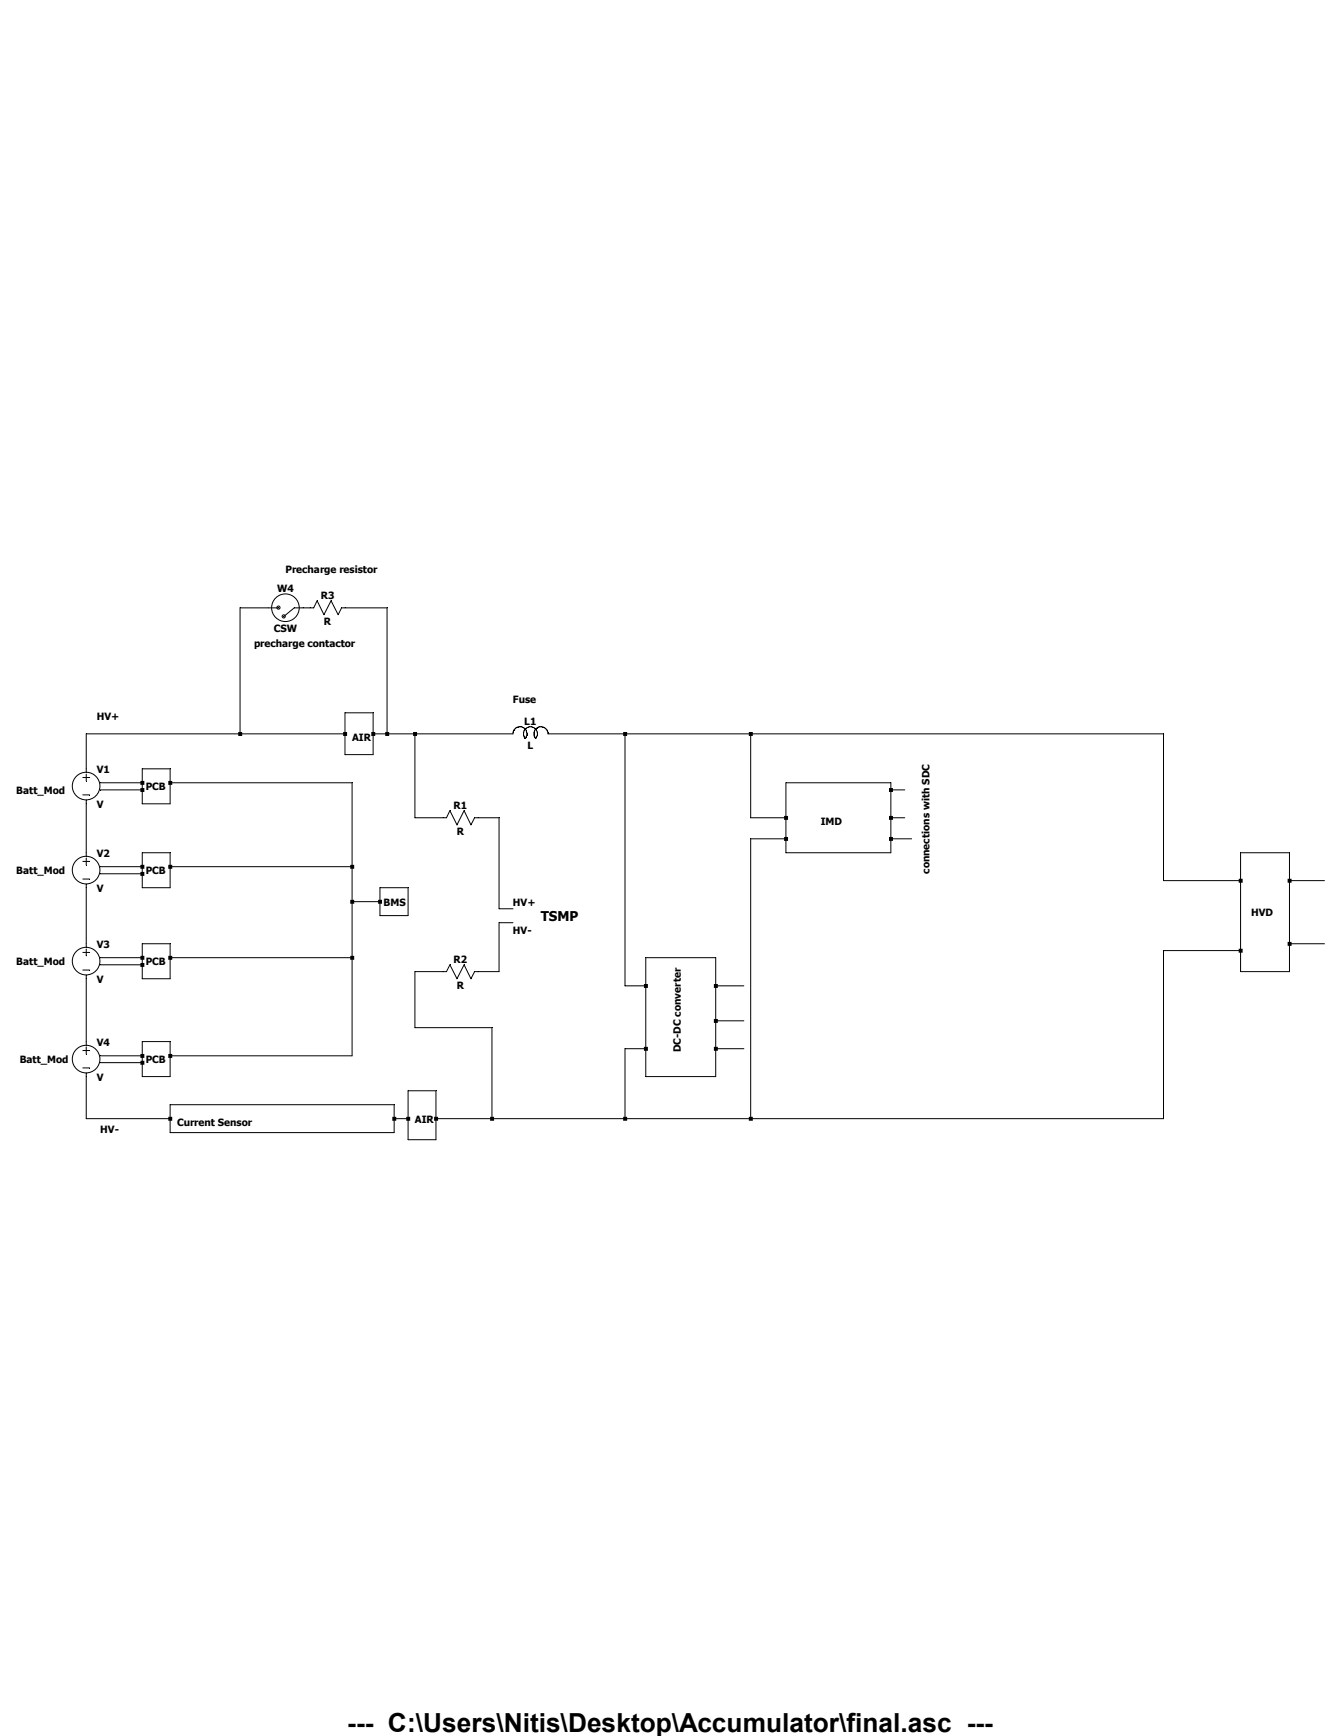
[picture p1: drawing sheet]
<svg xmlns="http://www.w3.org/2000/svg" width="216mm" height="279mm" viewBox="0 0 216 279" stroke-linecap="round" stroke-linejoin="round" font-family="sans-serif">
<g fill="none" stroke="#000" stroke-width=".16">
<path d="M44.9 97.8h-6.2v20.3M45.7 99.2l1.7-1.4h3.1l.6-1.1 1.1 2.2 1.1-2.2 1.1 2.2 .6-1.1h7.3v20.3M55.5 118.1h-41.6v6.2M55.5 114.7h4.6v6.8h-4.6zM60.1 118.1h22.5a1.12 1.12 0 0 1 1.5-1.1 1.12 1.12 0 0 1 .4 1.9M66.8 118.1v13.5h5.1l.5-1.1 1.2 2.3 1.1-2.3 1.1 2.3 .6-1.2h3.9v14.7h2.3M84.6 118.9a1.12 1.12 0 0 1 0-1.6 1.12 1.12 0 0 1 1.6 0 1.12 1.12 0 0 1 0 1.6M86.3 118.9a1.13 1.13 0 0 1 .4-1.9 1.13 1.13 0 0 1 1.5 1.1h99.1v23.6h12.4M100.6 118.1v40.6h3.4M120.9 118.1v13.5h5.6M13.3 125.1h1.1M13.3 127.9h1.1"/>
<path d="M13.3 138.6h1.1M13.9 124.6v1.1M13.9 128.8v9M13.9 138.1v1.1M16.1 126h6.8M16.1 127.1h6.8M16.1 139.5h6.8M22.9 123.7h4.5v5.7h-4.5zM22.9 137.2h4.5v5.7h-4.5zM27.4 126h29.3v43.9h-29.3M27.4 139.5h29.3M126.5 126h16.9v11.2h-16.9z"/>
<path d="M126.5 135h-5.6v45M143.4 131.6h2.3M143.4 127.1h2.3M143.4 135h3.4M199.7 137.2h7.9v19.2h-7.9zM13.3 141.5h1.1M13.3 153.3h1.1M13.3 156.1h1.1M13.9 142.3v10.1M13.9 152.7v1.1M13.9 157v11.2M16.1 140.6h6.8"/>
<path d="M16.1 154.1h6.8M16.1 155.3h6.8M22.9 151.9h4.5v5.6h-4.5zM27.4 154.1h29.3M56.7 145.1h4.5M61.2 142.9h4.5v4.5h-4.5zM82.6 148.5h-2.3v7.9h-3.9l-.6 1.1-1.1-2.2-1.1 2.2-1.2-2.2-.5 1.1h-5.1v9h12.4v14.6M104 154.1h11.2v19.2h-11.2zM115.2 158.7h4.6M199.7 153h-12.4v27h-117.1M207.6 141.7h5.6M207.6 151.9h5.6"/>
<path d="M13.3 169.1h1.1M13.3 171.9h1.1M13.9 168.5v1.1M13.9 172.7v7.3h13.5M16.1 169.9h6.8M16.1 171h6.8M22.9 167.6h4.5v5.7h-4.5zM27.4 177.8h36.1v4.5h-36.1zM65.7 175.6h4.5v7.8h-4.5zM104 168.8h-3.4v11.2M115.2 164.3h4.6M115.2 168.8h4.6"/>
<path d="M63.5 180h2.2"/>
<circle cx="44.8" cy="97.8" r=".25"/>
<circle cx="45.7" cy="99.2" r=".25"/>
<circle cx="46" cy="97.8" r="2.22"/>
<circle cx="13.9" cy="126.5" r="2.22"/>
<circle cx="13.9" cy="154.7" r="2.22"/>
<circle cx="13.9" cy="140" r="2.22"/>
<circle cx="13.9" cy="170.5" r="2.22"/>
</g>
<path d="M22.6 125.7h.6v.6h-.6zM22.6 126.8h.6v.7h-.6zM22.6 139.2h.6v.6h-.6zM22.6 140.3h.6v.7h-.6zM22.6 153.8h.6v.7h-.6zM22.6 155h.6v.6h-.6zM22.6 169.6h.6v.7h-.6zM22.6 170.7h.6v.7h-.6zM27.1 125.7h.6v.6h-.6zM27.1 139.2h.6v.6h-.6zM27.1 153.8h.6v.7h-.6zM27.1 169.6h.6v.7h-.6zM27.1 179.7h.6v.7h-.6zM38.4 117.8h.6v.6h-.6zM55.2 117.8h.7v.6h-.7zM56.4 139.2h.6v.6h-.6zM56.4 144.8h.6v.7h-.6zM56.4 153.8h.6v.7h-.6zM59.8 117.8h.6v.6h-.6zM60.9 144.8h.6v.7h-.6zM62 117.8h.7v.6h-.7zM63.2 179.7h.6v.7h-.6zM65.4 179.7h.6v.7h-.6zM66.5 117.8h.6v.6h-.6zM69.9 179.7h.6v.7h-.6zM78.9 179.7h.6v.7h-.6zM100.3 117.8h.7v.6h-.7zM100.3 179.7h.7v.7h-.7zM103.7 158.4h.6v.6h-.6zM103.7 168.5h.6v.6h-.6zM114.9 158.4h.7v.6h-.7zM114.9 164h.7v.6h-.7zM114.9 168.5h.7v.6h-.7zM120.6 117.8h.6v.6h-.6zM120.6 179.7h.6v.7h-.6zM126.2 131.3h.7v.7h-.7zM126.2 134.7h.7v.6h-.7zM143.1 126.8h.7v.7h-.7zM143.1 131.3h.7v.7h-.7zM143.1 134.7h.7v.6h-.7zM199.4 141.4h.7v.7h-.7zM199.4 152.7h.7v.6h-.7zM207.3 141.4h.6v.7h-.6zM207.3 151.6h.6v.6h-.6z" fill-rule="evenodd" fill="#000"/>
<text font-size="4.2" x="55.9" y="278.7">--- C:\Users\Nitis\Desktop\Accumulator\final.asc ---</text>
<text font-size="2.2" x="87.1" y="148.2">TSMP</text>
<g font-size="1.6">
<text x="44.6" y="95.2">W4</text>
<text x="46" y="92.2">Precharge resistor</text>
<text x="44.1" y="101.7">CSW</text>
<text x="51.6" y="96.4">R3</text>
<text x="52.2" y="100.5">R</text>
<text x="40.9" y="104.1">precharge contactor</text>
<text x="82.6" y="113.1">Fuse</text>
<text x="15.6" y="115.9">HV+</text>
<text x="56.7" y="119.3">AIR</text>
<text x="84.4" y="116.6">L1</text>
<text x="15.6" y="124.4">V1</text>
<text x="84.9" y="120.5">L</text>
<text x="2.6" y="127.8">Batt_Mod</text>
<text x="15.6" y="130">V</text>
<text x="23.5" y="127.2">PCB</text>
<text x="73" y="130.1">R1</text>
<text x="15.6" y="137.9">V2</text>
<text x="73.5" y="134.4">R</text>
<text x="132.2" y="132.8">IMD</text>
<text x="2.6" y="140.7">Batt_Mod</text>
<text x="15.6" y="143.5">V</text>
<text x="23.5" y="140.7">PCB</text>
<text x="149.6" y="140.6" transform="rotate(-90 149.6 140.6)">connections with SDC</text>
<text x="61.8" y="145.8">BMS</text>
<text x="82.6" y="145.8">HV+</text>
<text x="201.4" y="147.4">HVD</text>
<text x="2.6" y="155.3">Batt_Mod</text>
<text x="15.6" y="152.5">V3</text>
<text x="23.5" y="155.3">PCB</text>
<text x="73" y="154.9">R2</text>
<text x="82.6" y="150.3">HV-</text>
<text x="15.6" y="158.2">V</text>
<text x="73.5" y="159.1">R</text>
<text x="3.2" y="171.1">Batt_Mod</text>
<text x="15.6" y="168.3">V4</text>
<text x="15.6" y="173.9">V</text>
<text x="23.5" y="171.1">PCB</text>
<text x="109.6" y="169.3" transform="rotate(-90 109.6 169.3)">DC-DC converter</text>
<text x="16.1" y="182.4">HV-</text>
<text x="28.5" y="181.2">Current Sensor</text>
<text x="66.8" y="180.7">AIR</text>
</g>
</svg>
